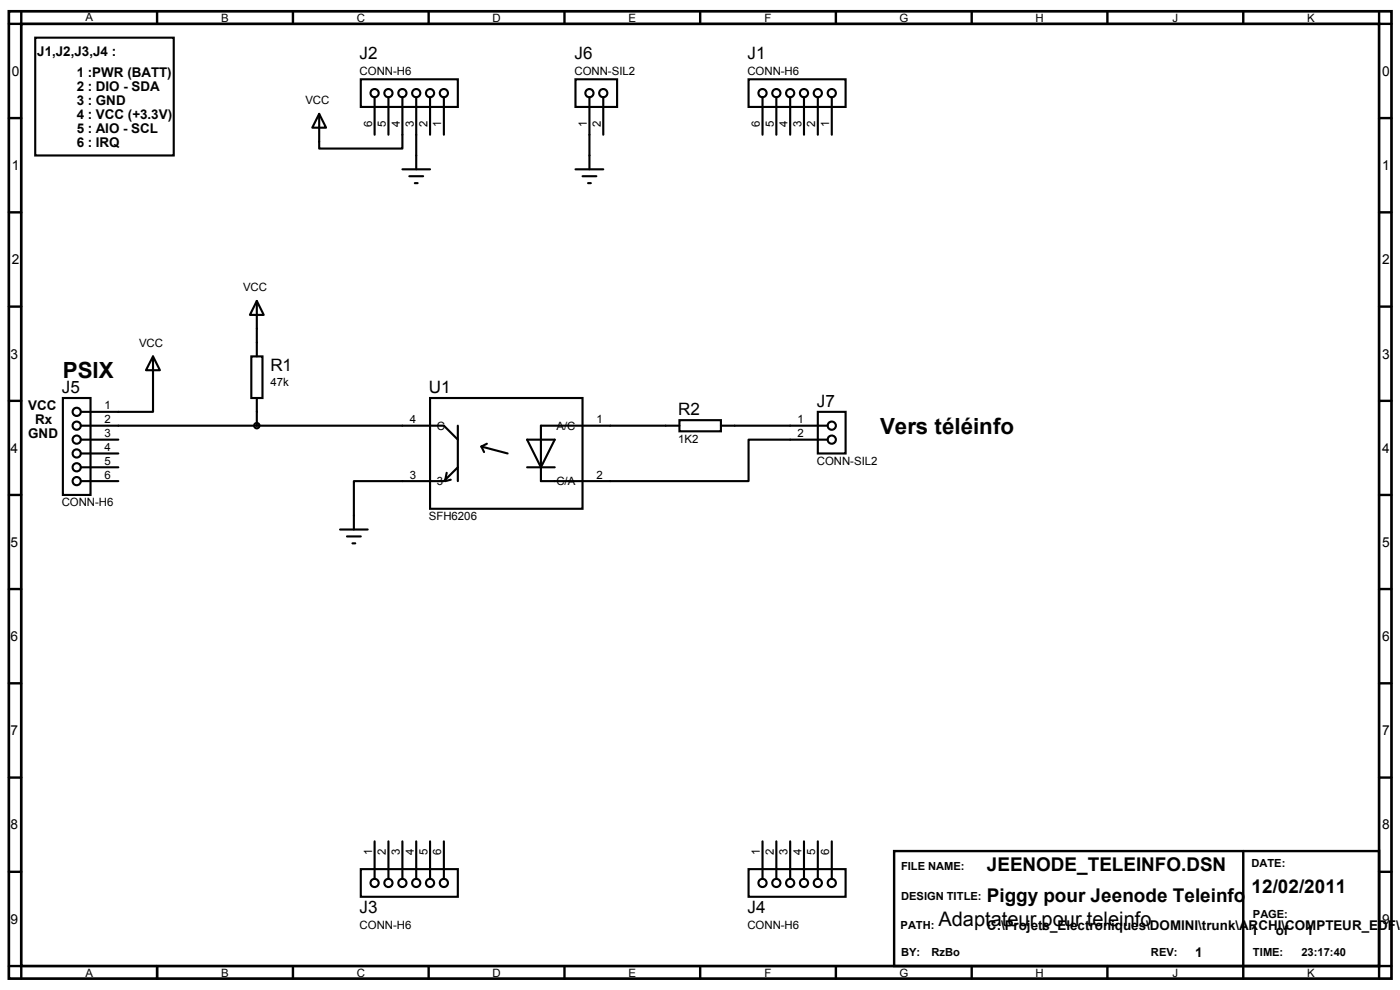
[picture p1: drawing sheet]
<svg xmlns="http://www.w3.org/2000/svg" width="420mm" height="297mm" viewBox="0 0 420 297" stroke-linecap="round" stroke-linejoin="round" font-family="sans-serif">
<path d="M2.7 3.4h414.9v290.2h-414.9zM6.4 7.2h407.5v282.7h-407.5z" fill="none" stroke="#000" stroke-width=".8"/>
<g fill="none" stroke="#000" stroke-width=".72">
<path d="M6.4 3.4v3.8h-3.7M47.1 3.4v3.8M87.9 3.4v3.8M128.6 3.4v3.8M169.4 3.4v3.8M210.1 3.4v3.8M250.9 3.4v3.8M291.6 3.4v3.8M332.3 3.4v3.8M373.1 3.4v3.8M413.9 3.4v3.8h3.7M2.7 35.4h3.7"/>
<path d="M413.9 35.4h3.7M2.7 63.7h3.7M413.9 63.7h3.7M2.7 92h3.7M413.9 92h3.7M2.7 120.3h3.7M413.9 120.3h3.7M2.7 148.5h3.7M413.9 148.5h3.7M2.7 176.7h3.7M413.9 176.7h3.7M2.7 205h3.7"/>
<path d="M413.9 205h3.7M2.7 233.3h3.7M413.9 233.3h3.7M268.3 255.4h145.6v34.5h-145.6zM373.1 255.4v38.2M2.7 261.6h3.7M413.9 261.6h3.7M2.7 289.9h3.7v3.7M47.1 289.9v3.7M87.9 289.9v3.7M128.6 289.9v3.7M169.4 289.9v3.7"/>
<path d="M210.1 289.9v3.7M250.9 289.9v3.7M291.6 289.9v3.7M332.3 289.9v3.7M417.6 289.9h-3.7v3.7"/>
</g>
<g fill="none" stroke="#000" stroke-width=".63">
<path d="M10.6 11.3h41.5v35.4h-41.5zM95.8 34.2l2.1 4.1h-4.2zM108.3 23.8h29.1v8.3h-29.1zM112.4 29.2v11.2M116.6 29.2v11.2M120.8 29.2v15.4h-25v-10.4M124.9 29.2v21.6M129.1 29.2v11.2M133.2 29.2v11.2M172.7 23.8h12.5v8.3h-12.5zM176.9 29.2v21.6M181 29.2v11.2"/>
<path d="M224.7 23.8h29.1v8.3h-29.1zM228.8 29.2v11.2M233 29.2v11.2M237.1 29.2v11.2M241.3 29.2v11.2M245.4 29.2v11.2M249.6 29.2v11.2M120.8 50.8h8.3M122.8 52.9h4.2M124.5 54.9h.8M172.7 50.8h8.3M174.8 52.9h4.2"/>
<path d="M176.5 54.9h.8M77.1 90.3l2.1 4.2h-4.2zM77.1 90.3v16.6M18.9 119.4h8.3v29.1h-8.3zM45.9 106.9l2.1 4.2h-4.2zM45.9 106.9v16.7h-21.6M75.4 106.9h3.4v12.5h-3.4zM77.1 119.4v8.3M129.1 119.4h45.7v33.3h-45.7zM24.3 127.7h108.9l4.2 4.2M24.3 131.9h11.2M24.3 136.1h11.2"/>
<path d="M137.4 127.7v16.7M144.5 134l7.8 2.1M144.5 134l.8 1.6M146.1 133.1l-1.6 .9M158.2 131.9h8.3l-4.2 8.3zM203.9 126.1h12.5v3.3h-12.5zM203.9 127.7h-41.6v16.7h62.4v-12.5h23.7M216.4 127.7h32M245.4 123.6h8.4v12.5h-8.4zM24.3 140.2h11.2M24.3 144.4h11.2M102.1 158.9h8.3"/>
<path d="M134.1 141.9l-.5 2M135.3 143.9l-1.7 .5M137.4 140.2l-4.2 4.2h-27v14.5M158.2 140.2h8.3M104.1 161h4.2M105.8 163h.8M112.4 252.4v11.3M116.6 252.4v11.3M120.8 252.4v11.3M124.9 252.4v11.3M129.1 252.4v11.3M133.2 252.4v11.3"/>
<path d="M228.8 252.4v11.3M233 252.4v11.3M237.1 252.4v11.3M241.3 252.4v11.3M245.4 252.4v11.3M249.6 252.4v11.3M108.3 260.8h29.1v8.3h-29.1zM224.7 260.8h29.1v8.3h-29.1z"/>
<circle cx="112.4" cy="27.9" r="1.23"/>
<circle cx="116.6" cy="27.9" r="1.23"/>
<circle cx="120.8" cy="27.9" r="1.23"/>
<circle cx="124.9" cy="27.9" r="1.23"/>
<circle cx="129.1" cy="27.9" r="1.23"/>
<circle cx="133.2" cy="27.9" r="1.23"/>
<circle cx="176.9" cy="27.9" r="1.23"/>
<circle cx="181" cy="27.9" r="1.23"/>
<circle cx="228.8" cy="27.9" r="1.23"/>
<circle cx="233" cy="27.9" r="1.23"/>
<circle cx="237.1" cy="27.9" r="1.23"/>
<circle cx="241.3" cy="27.9" r="1.23"/>
<circle cx="245.4" cy="27.9" r="1.23"/>
<circle cx="249.6" cy="27.9" r="1.23"/>
<circle cx="23" cy="136.1" r="1.23"/>
<circle cx="23" cy="123.6" r="1.23"/>
<circle cx="23" cy="127.7" r="1.23"/>
<circle cx="23" cy="131.9" r="1.23"/>
<circle cx="77.1" cy="127.7" r=".81"/>
<circle cx="249.6" cy="131.9" r="1.23"/>
<circle cx="249.6" cy="127.7" r="1.23"/>
<circle cx="23" cy="140.2" r="1.23"/>
<circle cx="23" cy="144.4" r="1.23"/>
<circle cx="112.4" cy="264.9" r="1.23"/>
<circle cx="116.6" cy="264.9" r="1.23"/>
<circle cx="120.8" cy="264.9" r="1.23"/>
<circle cx="124.9" cy="264.9" r="1.23"/>
<circle cx="129.1" cy="264.9" r="1.23"/>
<circle cx="133.2" cy="264.9" r="1.23"/>
<circle cx="228.8" cy="264.9" r="1.23"/>
<circle cx="233" cy="264.9" r="1.23"/>
<circle cx="237.1" cy="264.9" r="1.23"/>
<circle cx="241.3" cy="264.9" r="1.23"/>
<circle cx="245.4" cy="264.9" r="1.23"/>
<circle cx="249.6" cy="264.9" r="1.23"/>
</g>
<g font-size="6.7">
<text x="18.9" y="113.5">PSIX</text>
<text x="264.1" y="130.2">Vers téléinfo</text>
</g>
<text font-size="6" x="281.6" y="277.8">Adaptateur pour teleinfo</text>
<g font-size="5.7">
<text x="296.2" y="261.4">JEENODE_TELEINFO.DSN</text>
<text x="375.6" y="268">12/02/2011</text>
<text x="296.2" y="270.8">Piggy pour Jeenode Teleinfo</text>
</g>
<g font-size="5.1">
<text x="107.9" y="17.7">J2</text>
<text x="172.4" y="17.7">J6</text>
<text x="224.3" y="17.7">J1</text>
<text x="81.1" y="111.3">R1</text>
<text x="18.5" y="118">J5</text>
<text x="128.7" y="118">U1</text>
<text x="203.6" y="124.6">R2</text>
<text x="245.1" y="122.1">J7</text>
<text x="107.9" y="274.1">J3</text>
<text x="224.3" y="274.1">J4</text>
</g>
<g font-size="4.1">
<text x="3.6" y="22.7">0</text>
<text x="414.8" y="22.7">0</text>
<text x="3.6" y="51">1</text>
<text x="414.8" y="51">1</text>
<text x="3.6" y="79.3">2</text>
<text x="414.8" y="79.3">2</text>
<text x="3.2" y="107.6">3</text>
<text x="414.8" y="107.6">3</text>
<text x="3.2" y="135.8">4</text>
<text x="414.8" y="135.8">4</text>
<text x="3.2" y="164">5</text>
<text x="414.8" y="164">5</text>
<text x="3.2" y="192.3">6</text>
<text x="414.8" y="192.3">6</text>
<text x="3.2" y="220.6">7</text>
<text x="414.8" y="220.6">7</text>
<text x="3.2" y="248.9">8</text>
<text x="414.8" y="248.9">8</text>
<text x="3.2" y="277.2">9</text>
<text x="414.8" y="277.2">9</text>
</g>
<g font-size="4">
<text x="11.2" y="16.9">J1,J2,J3,J4 :</text>
<text x="23" y="23.2">1 :PWR (BATT)</text>
<text x="23" y="27.3">2 : DIO - SDA</text>
<text x="23" y="31.5">3 : GND</text>
<text x="23" y="35.6">4 : VCC (+3.3V)</text>
<text x="23" y="39.8">5 : AIO - SCL</text>
<text x="23" y="44">6 : IRQ</text>
<text x="8.5" y="123">VCC</text>
<text x="8.5" y="131.3">GND</text>
<text x="10.6" y="127.1">Rx</text>
<text x="296.2" y="278.9">C:\Projets_Electroniques\DOMINI\trunk\ARCHI\COMPTEUR_EDF\J</text>
<text x="375.4" y="280.5">1</text>
<text x="382.9" y="280.5">of</text>
<text x="392" y="280.5">1</text>
<text x="358.7" y="287.2">1</text>
</g>
<g font-size="3.4">
<text x="25.6" y="6.3">A</text>
<text x="66.4" y="6.6">B</text>
<text x="107" y="6.6">C</text>
<text x="147.8" y="6.6">D</text>
<text x="188.6" y="6.6">E</text>
<text x="229.4" y="6.6">F</text>
<text x="269.9" y="6.6">G</text>
<text x="310.8" y="6.6">H</text>
<text x="351.9" y="6.6">J</text>
<text x="392.3" y="6.6">K</text>
<text x="107.9" y="22.4">CONN-H6</text>
<text x="172.4" y="22.4">CONN-SIL2</text>
<text x="224.3" y="22.4">CONN-H6</text>
<text x="91.6" y="31.2">VCC</text>
<text x="111.7" y="38.1" transform="rotate(-90 111.7 38.1)">6</text>
<text x="115.8" y="38.1" transform="rotate(-90 115.8 38.1)">5</text>
<text x="120" y="38.1" transform="rotate(-90 120 38.1)">4</text>
<text x="124.2" y="38.1" transform="rotate(-90 124.2 38.1)">3</text>
<text x="128.3" y="38.1" transform="rotate(-90 128.3 38.1)">2</text>
<text x="132.4" y="38.1" transform="rotate(-90 132.4 38.1)">1</text>
<text x="176.1" y="38.1" transform="rotate(-90 176.1 38.1)">1</text>
<text x="180.3" y="38.1" transform="rotate(-90 180.3 38.1)">2</text>
<text x="228.1" y="38.1" transform="rotate(-90 228.1 38.1)">6</text>
<text x="232.2" y="38.1" transform="rotate(-90 232.2 38.1)">5</text>
<text x="236.4" y="38.1" transform="rotate(-90 236.4 38.1)">4</text>
<text x="240.5" y="38.1" transform="rotate(-90 240.5 38.1)">3</text>
<text x="244.7" y="38.1" transform="rotate(-90 244.7 38.1)">2</text>
<text x="248.9" y="38.1" transform="rotate(-90 248.9 38.1)">1</text>
<text x="72.9" y="87.3">VCC</text>
<text x="41.7" y="104">VCC</text>
<text x="81.1" y="116">47k</text>
<text x="31.4" y="122.9">1</text>
<text x="31.4" y="127">2</text>
<text x="31.4" y="131.2">3</text>
<text x="123" y="127">4</text>
<text x="131.1" y="128.9">C</text>
<text x="167" y="128.9">A/C</text>
<text x="179" y="127">1</text>
<text x="239.4" y="127">1</text>
<text x="239.4" y="131.2">2</text>
<text x="31.4" y="135.3">4</text>
<text x="203.6" y="132.8">1K2</text>
<text x="31.4" y="139.5">5</text>
<text x="31.4" y="143.6">6</text>
<text x="123" y="143.6">3</text>
<text x="179" y="143.6">2</text>
<text x="245.1" y="139.5">CONN-SIL2</text>
<text x="131.1" y="145.5">3</text>
<text x="167" y="145.5">C/A</text>
<text x="18.5" y="151.9">CONN-H6</text>
<text x="128.7" y="156.1">SFH6206</text>
<text x="111.7" y="256.6" transform="rotate(-90 111.7 256.6)">1</text>
<text x="115.8" y="256.6" transform="rotate(-90 115.8 256.6)">2</text>
<text x="120" y="256.6" transform="rotate(-90 120 256.6)">3</text>
<text x="124.2" y="256.6" transform="rotate(-90 124.2 256.6)">4</text>
<text x="128.3" y="256.6" transform="rotate(-90 128.3 256.6)">5</text>
<text x="132.4" y="256.6" transform="rotate(-90 132.4 256.6)">6</text>
<text x="228.1" y="256.6" transform="rotate(-90 228.1 256.6)">1</text>
<text x="232.2" y="256.6" transform="rotate(-90 232.2 256.6)">2</text>
<text x="236.4" y="256.6" transform="rotate(-90 236.4 256.6)">3</text>
<text x="240.5" y="256.6" transform="rotate(-90 240.5 256.6)">4</text>
<text x="244.7" y="256.6" transform="rotate(-90 244.7 256.6)">5</text>
<text x="248.9" y="256.6" transform="rotate(-90 248.9 256.6)">6</text>
<text x="107.9" y="278.7">CONN-H6</text>
<text x="224.3" y="278.7">CONN-H6</text>
<text x="25.6" y="293.1">A</text>
<text x="66.4" y="293.1">B</text>
<text x="107" y="293.1">C</text>
<text x="147.8" y="293.1">D</text>
<text x="188.6" y="293.1">E</text>
<text x="229.4" y="293.1">F</text>
<text x="269.9" y="293.1">G</text>
<text x="310.8" y="293.1">H</text>
<text x="351.9" y="293.1">J</text>
<text x="392.3" y="293.1">K</text>
</g>
<g font-size="3.3">
<text x="270.4" y="261">FILE NAME:</text>
<text x="375.6" y="260.2">DATE:</text>
<text x="270.4" y="269.9">DESIGN TITLE:</text>
<text x="376" y="275.5">PAGE:</text>
<text x="270.3" y="278.7">PATH:</text>
<text x="270.4" y="286.8">BY:</text>
<text x="279.6" y="286.8">RzBo</text>
<text x="345.4" y="287">REV:</text>
<text x="376" y="287">TIME:</text>
<text x="390.6" y="287">23:17:40</text>
</g>
</svg>
